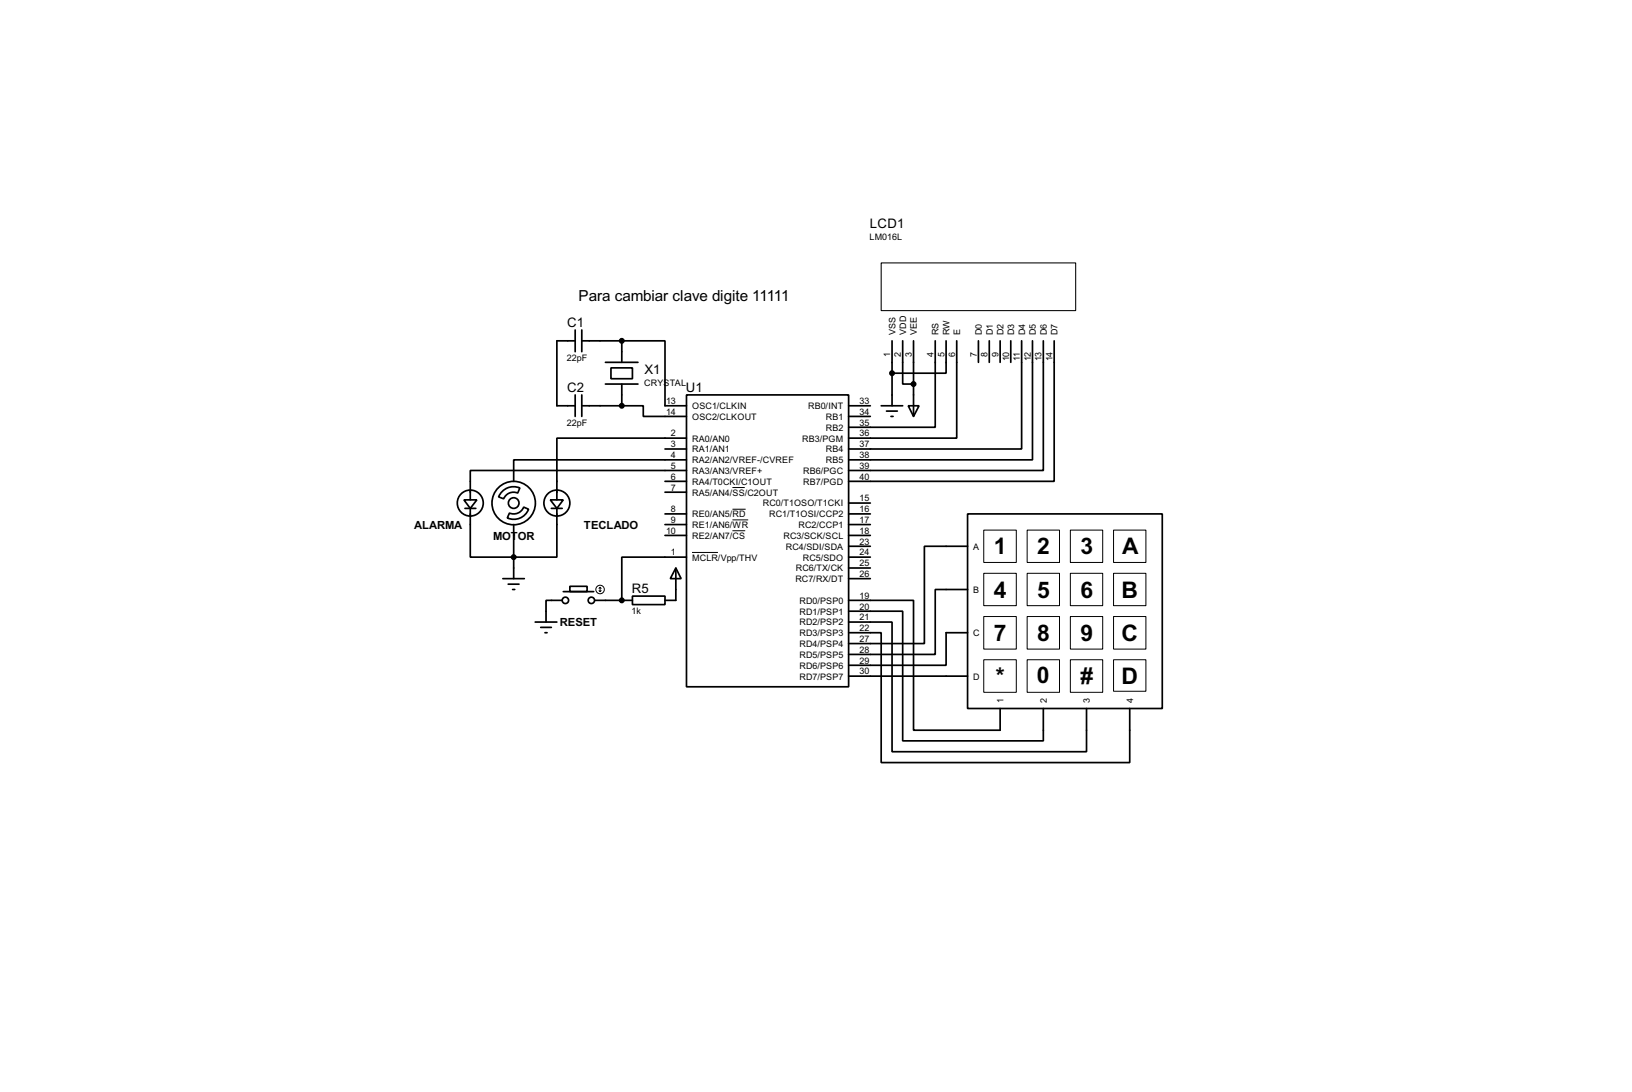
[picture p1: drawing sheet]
<svg xmlns="http://www.w3.org/2000/svg" width="383mm" height="256mm" viewBox="0 0 383 256" stroke-linecap="round" stroke-linejoin="round" font-family="sans-serif">
<g fill="none" stroke="#000" stroke-width=".4">
<path d="M135.2 77.5v5.1M136.7 77.5v5.1M135.2 80.1h-4.3v15.2h4.3M135.2 92.8v5M136.7 80.1h9.4M136.7 95.3h9.4M136.7 92.8v5M142.3 85.1h7.6M142.3 90.2h7.6M143.6 86.4h5v2.6h-5zM146.1 80.1h10.2v15.2h5M146.1 95.3h5.1v2.5h10.1"/>
<path d="M146.1 80.1v5M146.1 90.2v5.1M161.3 92.8h38.1v68.5h-38.1zM199.4 95.3h5.1M199.4 97.8h5.1M207.1 95.3h5M208.3 96.6h2.6M209.4 97.8h.5M209.6 80.1v15.2M212.1 80.1v10.1h2.6M213.4 95.3h2.6l-1.3 2.5zM214.7 80.1v17.7"/>
<path d="M219.8 80.1v20.3h-20.4M222.3 80.1v7.6h-12.7M224.8 80.1v22.8h-25.4M229.9 80.1v5M232.5 80.1v5M235 80.1v5M237.5 80.1v5M240.1 80.1v25.4h-40.7M242.6 80.1v27.9h-43.2M245.2 80.1v30.4h-45.8M247.7 80.1v33h-48.3M109 117.4h3.1l-1.6 2z"/>
<path d="M109.3 119.4h2.5M110.5 119.4v11.5h20.4v-11.5M118 115.4a3.8 3.8 0 0 1 4.2-.8l-.5 1.2a2.5 2.5 0 0 0-3.3 1.4l-1.2-.5zM129.3 117.4h3.1l-1.5 2zM129.6 119.4h2.5M156.3 105.5h5M156.3 113.1h5M156.3 115.6h5M161.3 108h-40.6v5.1M161.3 110.5h-50.8v6.9M161.3 102.9h-30.4v14.5M199.4 118.2h5.1"/>
<path d="M118.2 135.9h5M119.4 137.2h2.6M119.7 120.5a2.52 2.52 0 0 0 3.4-1.4l1.1 .5a3.7 3.7 0 0 1-5 2.1zM120.5 138.5h.5M120.7 123.2v12.7M132.4 139h7.1M133.9 137.7h4.1v1.3h-4.1zM156.3 120.7h5M156.3 123.2h5M156.3 125.8h5M158.8 133.4l1.3 2.5h-2.6zM158.8 133.4v7.6h-2.5"/>
<path d="M161.3 130.9h-15.2v10.1M199.4 120.7h5.1M199.4 123.2h5.1M199.4 125.8h5.1M199.4 135.9h5.1M199.4 133.4h5.1M199.4 130.9h5.1M199.4 128.3h5.1M227.4 120.7h45.7v45.7h-45.7zM227.4 128.3h-10.2v22.9h-17.8M227.4 138.5h-7.6v15.2h-20.4M125.8 146.1h5.1"/>
<path d="M127.1 147.4h2.5M128.1 148.6h.5M132.1 141h-3.8v5.1M139.8 141h8.8M148.6 140h7.7v2h-7.7zM199.4 141h15.3v30.5h20.3v-5.1M199.4 143.6h12.7v30.4h33.1v-7.6M199.4 148.6h7.7v30.5h58.4v-12.7M199.4 146.1h10.2v30.5h45.7v-10.2M199.4 158.8h28M227.4 148.6h-5.1v7.7h-22.9"/>
<circle cx="110.5" cy="118.2" r="3.1"/>
<circle cx="120.7" cy="118.2" r="5.1"/>
<circle cx="120.7" cy="118.2" r="1.25"/>
<circle cx="130.8" cy="118.2" r="3.1"/>
<circle cx="132.8" cy="141" r=".75"/>
<circle cx="138.9" cy="141" r=".75"/>
</g>
<circle cx="146.1" cy="141" r=".2" fill="#000"/>
<g fill="none" stroke="#000" stroke-width=".23">
<path d="M172.1 114.5h2.9M172.1 119.6h3.1M140.8 138.7l.2 .3M141 138v1M141 138l-.2 .2M141 138l.3 .2M141.3 138.7l-.3 .3M162.6 129.8h6.1M172.1 122.1h3.7M172.1 124.7h3M231.2 124.5h7.6v7.6h-7.6zM231.2 134.7h7.6v7.6h-7.6z"/>
<path d="M241.4 124.5h7.6v7.6h-7.6zM241.4 134.7h7.6v7.6h-7.6zM251.5 124.5h7.6v7.6h-7.6zM251.5 134.7h7.6v7.6h-7.6zM261.7 124.5h7.6v7.6h-7.6zM261.7 134.7h7.6v7.6h-7.6zM231.2 144.8h7.6v7.7h-7.6zM231.2 155h7.6v7.6h-7.6zM241.4 144.8h7.6v7.7h-7.6zM241.4 155h7.6v7.6h-7.6zM251.5 144.8h7.6v7.7h-7.6zM251.5 155h7.6v7.6h-7.6z"/>
<path d="M261.7 144.8h7.6v7.7h-7.6zM261.7 155h7.6v7.4h-7.6z"/>
<circle cx="141" cy="138.5" r="1"/>
</g>
<g fill="#000" stroke="#000" stroke-width=".4">
<circle cx="146.1" cy="95.3" r=".5"/>
<circle cx="146.1" cy="80.1" r=".5"/>
<circle cx="209.6" cy="87.7" r=".5"/>
<circle cx="214.6" cy="90.2" r=".5"/>
<circle cx="120.7" cy="130.9" r=".5"/>
<circle cx="146.1" cy="141" r=".5"/>
</g>
<path d="M207.1 61.8h45.7v11.2h-45.7z" fill="none" stroke="#000" stroke-width=".25"/>
<g font-size="6">
<text x="233.6" y="130.2">1</text>
<text x="243.7" y="130.2">2</text>
<text x="253.9" y="130.2">3</text>
<text x="263.6" y="130.2">A</text>
<text x="233.6" y="140.4">4</text>
<text x="243.7" y="140.4">5</text>
<text x="253.9" y="140.4">6</text>
<text x="263.5" y="140.4">B</text>
<text x="233.6" y="150.5">7</text>
<text x="243.7" y="150.5">8</text>
<text x="253.9" y="150.5">9</text>
<text x="263.5" y="150.5">C</text>
<text x="234" y="160.7">*</text>
<text x="243.6" y="160.4">0</text>
<text x="253.9" y="160.7">#</text>
<text x="263.5" y="160.7">D</text>
</g>
<text font-size="4" x="136" y="70.6">Para cambiar clave digite 11111</text>
<g font-size="3.5">
<text x="204.4" y="53.6">LCD1</text>
<text x="133.3" y="76.7">C1</text>
<text x="151.4" y="87.8">X1</text>
<text x="133.3" y="92">C2</text>
<text x="161.2" y="92">U1</text>
<text x="148.5" y="139.2">R5</text>
</g>
<g font-size="3">
<text x="97.3" y="124.2">ALARMA</text>
<text x="137.2" y="124.2">TECLADO</text>
<text x="115.8" y="126.8">MOTOR</text>
<text x="131.5" y="147.1">RESET</text>
</g>
<g font-size="2.4">
<text x="204.3" y="56.4">LM016L</text>
<text x="209.2" y="83.8" transform="rotate(-90 209.2 83.8)">1</text>
<text x="210.4" y="78.7" transform="rotate(-90 210.4 78.7)">VSS</text>
<text x="211.7" y="83.7" transform="rotate(-90 211.7 83.7)">2</text>
<text x="212.9" y="78.7" transform="rotate(-90 212.9 78.7)">VDD</text>
<text x="214.3" y="83.7" transform="rotate(-90 214.3 83.7)">3</text>
<text x="215.5" y="78.7" transform="rotate(-90 215.5 78.7)">VEE</text>
<text x="219.4" y="83.8" transform="rotate(-90 219.4 83.8)">4</text>
<text x="220.6" y="78.7" transform="rotate(-90 220.6 78.7)">RS</text>
<text x="221.9" y="83.7" transform="rotate(-90 221.9 83.7)">5</text>
<text x="223.1" y="78.7" transform="rotate(-90 223.1 78.7)">RW</text>
<text x="224.4" y="83.7" transform="rotate(-90 224.4 83.7)">6</text>
<text x="225.6" y="78.7" transform="rotate(-90 225.6 78.7)">E</text>
<text x="229.5" y="83.8" transform="rotate(-90 229.5 83.8)">7</text>
<text x="230.7" y="78.7" transform="rotate(-90 230.7 78.7)">D0</text>
<text x="232.1" y="83.8" transform="rotate(-90 232.1 83.8)">8</text>
<text x="233.3" y="78.7" transform="rotate(-90 233.3 78.7)">D1</text>
<text x="234.6" y="83.7" transform="rotate(-90 234.6 83.7)">9</text>
<text x="235.8" y="78.7" transform="rotate(-90 235.8 78.7)">D2</text>
<text x="238.3" y="78.7" transform="rotate(-90 238.3 78.7)">D3</text>
<text x="240.9" y="78.7" transform="rotate(-90 240.9 78.7)">D4</text>
<text x="243.4" y="78.7" transform="rotate(-90 243.4 78.7)">D5</text>
<text x="246" y="78.7" transform="rotate(-90 246 78.7)">D6</text>
<text x="248.5" y="78.7" transform="rotate(-90 248.5 78.7)">D7</text>
<text x="133.2" y="84.8">22pF</text>
<text x="237.1" y="84.9" transform="rotate(-90 237.1 84.9)">10</text>
<text x="239.7" y="84.7" transform="rotate(-90 239.7 84.7)">11</text>
<text x="242.2" y="84.9" transform="rotate(-90 242.2 84.9)">12</text>
<text x="244.8" y="84.9" transform="rotate(-90 244.8 84.9)">13</text>
<text x="247.3" y="84.9" transform="rotate(-90 247.3 84.9)">14</text>
<text x="151.4" y="90.8">CRYSTAL</text>
<text x="156.5" y="94.9">13</text>
<text x="202" y="94.9">33</text>
<text x="133.2" y="100">22pF</text>
<text x="156.5" y="97.4">14</text>
<text x="162.6" y="96.1">OSC1/CLKIN</text>
<text x="162.6" y="98.6">OSC2/CLKOUT</text>
<text x="189.9" y="96.1">RB0/INT</text>
<text x="194" y="101.2">RB2</text>
<text x="194" y="98.6">RB1</text>
<text x="202" y="100">35</text>
<text x="202" y="97.4">34</text>
<text x="157.7" y="102.5">2</text>
<text x="157.7" y="105.1">3</text>
<text x="157.7" y="107.6">4</text>
<text x="162.6" y="103.7">RA0/AN0</text>
<text x="162.6" y="106.3">RA1/AN1</text>
<text x="188.5" y="103.7">RB3/PGM</text>
<text x="194" y="106.3">RB4</text>
<text x="202" y="107.6">38</text>
<text x="202" y="105.1">37</text>
<text x="202" y="102.5">36</text>
<text x="157.7" y="112.7">6</text>
<text x="157.7" y="110.1">5</text>
<text x="162.6" y="108.8">RA2/AN2/VREF-/CVREF</text>
<text x="162.6" y="113.9">RA4/T0CKI/C1OUT</text>
<text x="162.6" y="111.3">RA3/AN3/VREF+</text>
<text x="188.7" y="113.9">RB7/PGD</text>
<text x="188.7" y="111.3">RB6/PGC</text>
<text x="194" y="108.8">RB5</text>
<text x="202" y="112.7">40</text>
<text x="202" y="110.1">39</text>
<text x="157.7" y="115.2">7</text>
<text x="162.6" y="116.4">RA5/AN4/SS/C2OUT</text>
<text x="179.2" y="119">RC0/T1OSO/T1CKI</text>
<text x="202" y="117.8">15</text>
<text x="156.5" y="125.4">10</text>
<text x="157.7" y="120.3">8</text>
<text x="157.7" y="122.8">9</text>
<text x="162.6" y="121.5">RE0/AN5/RD</text>
<text x="162.6" y="124">RE1/AN6/WR</text>
<text x="180.7" y="121.5">RC1/T1OSI/CCP2</text>
<text x="187.6" y="124">RC2/CCP1</text>
<text x="202" y="120.3">16</text>
<text x="202" y="122.8">17</text>
<text x="202" y="125.4">18</text>
<text x="157.7" y="130.5">1</text>
<text x="162.6" y="126.6">RE2/AN7/CS</text>
<text x="162.6" y="131.7">MCLR/Vpp/THV</text>
<text x="184.1" y="126.6">RC3/SCK/SCL</text>
<text x="184.6" y="129.1">RC4/SDI/SDA</text>
<text x="188.6" y="131.7">RC5/SDO</text>
<text x="202" y="130.5">24</text>
<text x="202" y="127.9">23</text>
<text x="228.7" y="129.1">A</text>
<text x="186.9" y="136.7">RC7/RX/DT</text>
<text x="187" y="134.2">RC6/TX/CK</text>
<text x="202" y="135.5">26</text>
<text x="202" y="133">25</text>
<text x="187.8" y="141.8">RD0/PSP0</text>
<text x="202" y="140.6">19</text>
<text x="202" y="143.2">20</text>
<text x="228.7" y="139.3">B</text>
<text x="148.4" y="144.2">1k</text>
<text x="187.8" y="144.4">RD1/PSP1</text>
<text x="187.8" y="149.4">RD3/PSP3</text>
<text x="187.8" y="146.9">RD2/PSP2</text>
<text x="202" y="148.2">22</text>
<text x="202" y="145.7">21</text>
<text x="228.7" y="149.4">C</text>
<text x="187.8" y="154.5">RD5/PSP5</text>
<text x="187.8" y="152">RD4/PSP4</text>
<text x="202" y="155.9">29</text>
<text x="202" y="153.3">28</text>
<text x="202" y="150.8">27</text>
<text x="187.8" y="159.6">RD7/PSP7</text>
<text x="187.8" y="157.1">RD6/PSP6</text>
<text x="202" y="158.4">30</text>
<text x="228.7" y="159.6">D</text>
<text x="235.8" y="165.2" transform="rotate(-90 235.8 165.2)">1</text>
<text x="246" y="165.1" transform="rotate(-90 246 165.1)">2</text>
<text x="256.1" y="165.2" transform="rotate(-90 256.1 165.2)">3</text>
<text x="266.3" y="165.2" transform="rotate(-90 266.3 165.2)">4</text>
</g>
</svg>
